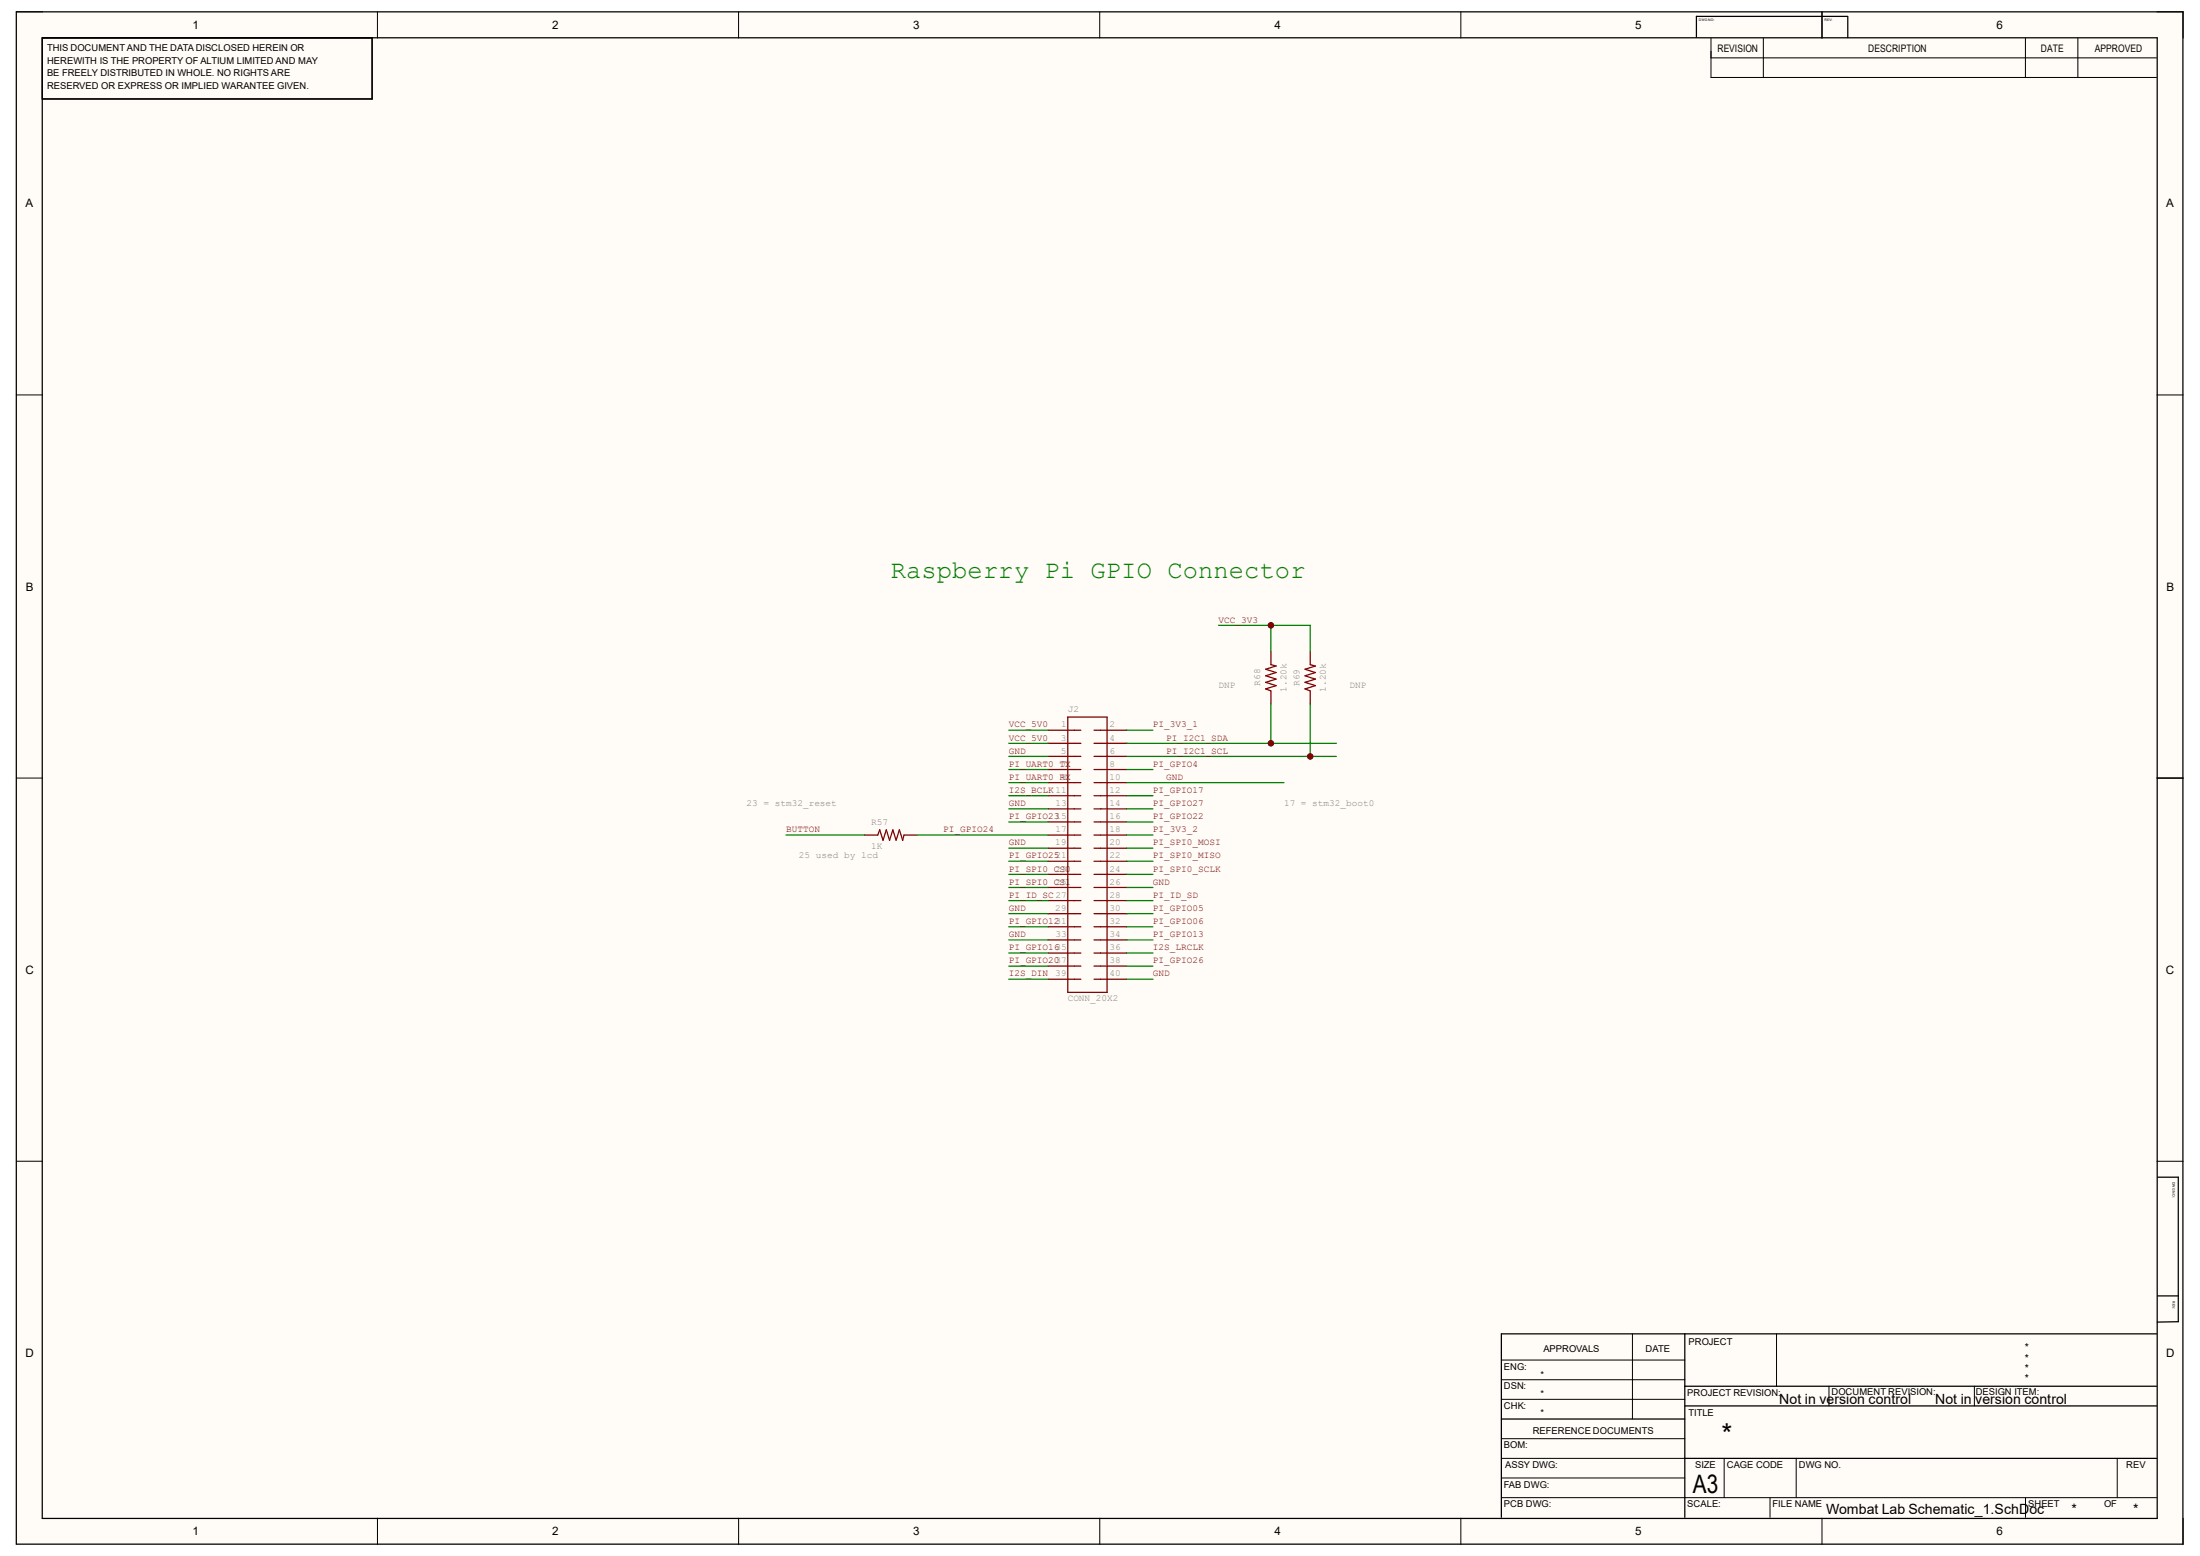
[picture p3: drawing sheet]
<svg xmlns="http://www.w3.org/2000/svg" width="297mm" height="210mm" viewBox="0 0 297 210" stroke-linecap="round" stroke-linejoin="round" font-family="sans-serif">
<g fill="#fffcf8">
<path d="M2.2 1.6h292.5v206.8h-292.5z" fill-rule="evenodd"/>
<path d="M5.7 5.1h285.5v199.8h-285.5z" fill-rule="evenodd"/>
</g>
<g fill="none" stroke="#000" stroke-width=".14">
<path d="M2.2 1.6h3.5M51 1.6v3.5M99.7 1.6v3.5M148.5 1.6v3.5M197.2 1.6v3.5M246 1.6v3.5M291.2 1.6h3.5v3.5M2.2 53.3h3.5M291.2 53.3h3.5M2.2 105h3.5M291.2 105h3.5M2.2 156.7h3.5"/>
<path d="M291.2 156.7h3.5M51 204.9v3.5M99.7 204.9v3.5M148.5 204.9v3.5M197.2 204.9v3.5M246 204.9v3.5M294.7 204.9v3.5"/>
</g>
<circle cx="171.6" cy="100.3" r=".35" fill="#000080"/>
<circle cx="171.6" cy="100.3" r=".35" fill="none" stroke="#000080" stroke-width=".14"/>
<circle cx="171.6" cy="84.4" r=".35" fill="#000080"/>
<circle cx="171.6" cy="84.4" r=".35" fill="none" stroke="#000080" stroke-width=".14"/>
<circle cx="176.9" cy="102.1" r=".35" fill="#000080"/>
<circle cx="176.9" cy="102.1" r=".35" fill="none" stroke="#000080" stroke-width=".14"/>
<g fill="none" stroke="#000" stroke-width=".17">
<path d="M2.2 1.6h292.5v206.8h-292.5zM5.7 5.1h285.5v199.8h-285.5zM5.7 5.1h44.5v8.3h-44.5M246 1.6v3.5M249.5 2.2h-20.5v2.8M249.5 2.3v2.8M291.2 105h3.5M291.3 158.9h2.8v19.5h-2.9M291.3 174.9h2.8M202.7 191.5h24.8M227.5 187.1h63.6M227.5 180v24.8"/>
<path d="M227.5 189.8h63.6M227.5 196.8h63.6M291.1 180h-88.4v24.8"/>
</g>
<g fill="none" stroke="#000" stroke-width=".14">
<path d="M231 5.2v5.3h60.1M231 7.8h60.1M238.1 5.2v5.3M273.4 5.2v5.3M280.5 5.2v5.3M202.7 186.2h24.8M202.7 183.6h24.8M202.7 188.9h24.8M202.7 196.8h24.8M202.7 194.2h24.8M202.7 199.5h24.8M220.4 180v11.5"/>
<path d="M232.8 196.8v5.3M239.8 180v7.1M242.5 196.8v5.3M246.9 187.1v2.7M266.6 187.1v2.7M285.8 196.8v5.3M202.7 202.1h88.4M239 202.1v2.7M273.5 202.1v2.7"/>
</g>
<g fill="none" stroke="#800000" stroke-width=".17">
<path d="M141.5 98.6h4.4M144.2 96.8h5.3v37.1h-5.3zM147.7 98.6h4.4M171.6 87.9v1.8l.7 .2-1.4 .4 1.4 .5-1.4 .4 1.4 .5-1.4 .4 1.4 .4-1.4 .5 .7 .2v1.8M176.9 87.9v1.8l.7 .2-1.4 .4 1.4 .5-1.4 .4 1.4 .5-1.4 .4 1.4 .4-1.4 .5 .7 .2v1.8M116.7 112.7h1.8l.3-.7 .4 1.4 .5-1.4 .4 1.4 .4-1.4 .5 1.4 .4-1.4 .5 1.4 .1-.7h1.8M141.5 116.2h4.4M141.5 118h4.4M141.5 119.8h4.4M141.5 112.7h4.4M141.5 114.5h4.4M141.5 110.9h4.4"/>
<path d="M141.5 109.2h4.4M141.5 107.4h4.4M141.5 105.6h4.4M141.5 103.9h4.4M141.5 102.1h4.4M141.5 100.3h4.4M147.7 116.2h4.4M147.7 118h4.4M147.7 119.8h4.4M147.7 112.7h4.4M147.7 114.5h4.4M147.7 110.9h4.4"/>
<path d="M147.7 109.2h4.4M147.7 107.4h4.4M147.7 105.6h4.4M147.7 103.9h4.4M147.7 102.1h4.4M147.7 100.3h4.4M141.5 128.6h4.4M141.5 130.4h4.4M141.5 132.2h4.4M141.5 125.1h4.4M141.5 126.9h4.4M141.5 123.3h4.4"/>
<path d="M141.5 121.6h4.4M147.7 128.6h4.4M147.7 130.4h4.4M147.7 132.2h4.4M147.7 125.1h4.4M147.7 126.9h4.4M147.7 123.3h4.4M147.7 121.6h4.4"/>
</g>
<g fill="none" stroke="#008000" stroke-width=".17">
<path d="M136.2 98.6h5.3M152.1 98.6h3.6M171.6 95v5.3h-19.5M123.8 112.7h17.7M136.2 100.3h5.3M136.2 102.1h5.3M136.2 109.2h5.3M136.2 114.5h5.3M136.2 105.6h5.3M136.2 103.9h5.3M136.2 110.9h5.3M136.2 116.2h5.3"/>
<path d="M136.2 118h5.3M152.1 119.8h3.6M152.1 105.6h21.2M171.6 100.3h8.8M136.2 123.3h5.3M136.2 126.9h5.3M136.2 132.2h5.3M136.2 121.6h5.3M136.2 125.1h5.3M136.2 128.6h5.3M136.2 130.4h5.3M152.1 132.2h3.6"/>
</g>
<circle cx="171.6" cy="100.3" r=".35" fill="#800000"/>
<circle cx="171.6" cy="100.3" r=".35" fill="none" stroke="#800000" stroke-width=".14"/>
<path d="M176.9 95v7.1M152.1 102.1h28.3" fill="none" stroke="#008000" stroke-width=".17"/>
<circle cx="176.9" cy="102.1" r=".35" fill="#800000"/>
<circle cx="176.9" cy="102.1" r=".35" fill="none" stroke="#800000" stroke-width=".14"/>
<g fill="none" stroke="#008000" stroke-width=".17">
<path d="M164.5 84.4h12.4v3.5M171.6 84.4v3.5M106.1 112.7h10.6M136.2 107.4h5.3M136.2 119.8h5.3M152.1 103.9h3.6M152.1 107.4h3.6M152.1 109.2h3.6M152.1 110.9h3.6M152.1 112.7h3.6M152.1 118h3.6M152.1 116.2h3.6"/>
<path d="M152.1 114.5h3.6M152.1 121.6h3.6M152.1 123.3h3.6M152.1 125.1h3.6M152.1 126.9h3.6M152.1 128.6h3.6M152.1 130.4h3.6"/>
</g>
<circle cx="171.6" cy="84.4" r=".35" fill="#800000"/>
<circle cx="171.6" cy="84.4" r=".35" fill="none" stroke="#800000" stroke-width=".14"/>
<text font-size="3.8" x="232.4" y="194.9">*</text>
<text font-size="3.4" fill="#008000" x="120.3" y="78.1">Raspberry Pi GPIO Connector</text>
<text font-size="3.4" x="228.6" y="201.5">A3</text>
<g font-size="1.9">
<text x="240.2" y="189.5">Not in version control</text>
<text x="261.2" y="189.5">Not in version control</text>
<text x="246.5" y="204.4">Wombat Lab Schematic_1.SchDoc</text>
<text x="279.6" y="204.4">*</text>
<text x="288" y="204.4">*</text>
</g>
<g font-size="1.6">
<text x="26" y="3.9">1</text>
<text x="74.5" y="3.9">2</text>
<text x="123.3" y="3.9">3</text>
<text x="172" y="3.9">4</text>
<text x="220.8" y="3.9">5</text>
<text x="269.5" y="3.9">6</text>
<text x="3.4" y="28">A</text>
<text x="292.4" y="28">A</text>
<text x="3.5" y="79.7">B</text>
<text x="292.5" y="79.7">B</text>
<text x="3.4" y="131.4">C</text>
<text x="292.4" y="131.4">C</text>
<text x="3.4" y="183.1">D</text>
<text x="292.4" y="183.1">D</text>
<text x="26" y="207.2">1</text>
<text x="74.5" y="207.2">2</text>
<text x="123.3" y="207.2">3</text>
<text x="172" y="207.2">4</text>
<text x="220.8" y="207.2">5</text>
<text x="269.5" y="207.2">6</text>
</g>
<g font-size="1.4">
<text x="231.9" y="7">REVISION</text>
<text x="252.2" y="7">DESCRIPTION</text>
<text x="275.5" y="7">DATE</text>
<text x="282.8" y="7">APPROVED</text>
<text x="273.3" y="185.2">*</text>
<text x="273.3" y="182.4">*</text>
<text x="273.3" y="183.8">*</text>
<text x="273.3" y="186.6">*</text>
</g>
<g font-size="1.3">
<text x="6.3" y="6.9">THIS DOCUMENT AND THE DATA DISCLOSED HEREIN OR</text>
<text x="6.3" y="8.6">HEREWITH IS THE PROPERTY OF ALTIUM LIMITED AND MAY</text>
<text x="6.3" y="10.3">BE FREELY DISTRIBUTED IN WHOLE. NO RIGHTS ARE</text>
<text x="6.3" y="12">RESERVED OR EXPRESS OR IMPLIED WARANTEE GIVEN.</text>
<text x="203" y="184.9">ENG:</text>
<text x="208" y="185.9">*</text>
<text x="208.4" y="182.4">APPROVALS</text>
<text x="222.2" y="182.4">DATE</text>
<text x="228" y="181.5">PROJECT</text>
<text x="203" y="187.5">DSN:</text>
<text x="203" y="190.2">CHK:</text>
<text x="208" y="188.6">*</text>
<text x="208" y="191.1">*</text>
<text x="227.8" y="188.4">PROJECT REVISION:</text>
<text x="228" y="191.1">TITLE</text>
<text x="247.3" y="188.3">DOCUMENT REVISION:</text>
<text x="266.7" y="188.3">DESIGN ITEM:</text>
<text x="203" y="195.5">BOM:</text>
<text x="206.9" y="193.5">REFERENCE DOCUMENTS</text>
<text x="203" y="200.8">FAB DWG:</text>
<text x="203" y="203.5">PCB DWG:</text>
<text x="203.2" y="198.2">ASSY DWG:</text>
<text x="227.8" y="203.5">SCALE:</text>
<text x="228.9" y="198.2">SIZE</text>
<text x="233.1" y="198.2">CAGE CODE</text>
<text x="239.3" y="203.5">FILE NAME</text>
<text x="242.9" y="198.2">DWG NO.</text>
<text x="273.8" y="203.5">SHEET</text>
<text x="284.1" y="203.5">OF</text>
<text x="287.1" y="198.2">REV</text>
</g>
<g font-size="1.3" fill="#800000">
<text x="164.5" y="84">VCC_3V3</text>
<text x="136.2" y="98.2">VCC_5V0</text>
<text x="136.2" y="99.9">VCC_5V0</text>
<text x="136.2" y="101.7">GND</text>
<text x="155.7" y="98.2">PI_3V3_1</text>
<text x="157.4" y="99.9">PI_I2C1_SDA</text>
<text x="157.4" y="101.7">PI_I2C1_SCL</text>
<text x="136.2" y="103.5">PI_UART0_TX</text>
<text x="136.2" y="105.2">PI_UART0_RX</text>
<text x="136.2" y="107">I2S_BCLK11</text>
<text x="155.7" y="103.5">PI_GPIO4</text>
<text x="155.7" y="107">PI_GPIO17</text>
<text x="157.4" y="105.2">GND</text>
<text x="106.1" y="112.3">BUTTON</text>
<text x="127.3" y="112.3">PI_GPIO24</text>
<text x="136.2" y="108.8">GND</text>
<text x="136.2" y="110.6">PI_GPIO2315</text>
<text x="155.7" y="108.8">PI_GPIO27</text>
<text x="155.7" y="110.6">PI_GPIO22</text>
<text x="155.7" y="112.3">PI_3V3_2</text>
<text x="136.2" y="114.1">GND</text>
<text x="136.2" y="115.9">PI_GPIO2521</text>
<text x="136.2" y="117.6">PI_SPI0_CS0</text>
<text x="136.2" y="119.4">PI_SPI0_CS1</text>
<text x="155.7" y="119.4">GND</text>
<text x="155.7" y="117.6">PI_SPI0_SCLK</text>
<text x="155.7" y="115.9">PI_SPI0_MISO</text>
<text x="155.7" y="114.1">PI_SPI0_MOSI</text>
<text x="136.2" y="122.9">GND</text>
<text x="136.2" y="121.2">PI_ID_SC27</text>
<text x="136.2" y="124.7">PI_GPIO1231</text>
<text x="155.7" y="121.2">PI_ID_SD</text>
<text x="155.7" y="122.9">PI_GPIO05</text>
<text x="155.7" y="124.7">PI_GPIO06</text>
<text x="136.2" y="126.5">GND</text>
<text x="136.2" y="128.3">PI_GPIO1635</text>
<text x="136.2" y="130">PI_GPIO2037</text>
<text x="136.2" y="131.8">I2S_DIN</text>
<text x="155.7" y="131.8">GND</text>
<text x="155.7" y="126.5">PI_GPIO13</text>
<text x="155.7" y="128.3">I2S_LRCLK</text>
<text x="155.7" y="130">PI_GPIO26</text>
</g>
<g font-size="1.3" fill="#808080">
<text x="164.5" y="92.9">DNP</text>
<text x="170.1" y="92.5" transform="rotate(-90 170.1 92.5)">R68</text>
<text x="173.7" y="93.3" transform="rotate(-90 173.7 93.3)">1.20k</text>
<text x="175.4" y="92.5" transform="rotate(-90 175.4 92.5)">R69</text>
<text x="179" y="93.3" transform="rotate(-90 179 93.3)">1.20k</text>
<text x="182.2" y="92.9">DNP</text>
<text x="143.2" y="99.9">3</text>
<text x="143.2" y="101.7">5</text>
<text x="143.3" y="98.2">1</text>
<text x="144.1" y="96.1">J2</text>
<text x="149.8" y="101.7">6</text>
<text x="149.8" y="99.9">4</text>
<text x="149.8" y="98.2">2</text>
<text x="143.2" y="105.2">9</text>
<text x="143.3" y="103.5">7</text>
<text x="149.8" y="107">12</text>
<text x="149.8" y="105.2">10</text>
<text x="149.8" y="103.5">8</text>
<text x="100.8" y="108.8">23 = stm32_reset</text>
<text x="117.6" y="111.3">R57</text>
<text x="142.5" y="108.8">13</text>
<text x="142.5" y="112.3">17</text>
<text x="149.8" y="112.3">18</text>
<text x="149.8" y="110.6">16</text>
<text x="149.8" y="108.8">14</text>
<text x="173.3" y="108.8">17 = stm32_boot0</text>
<text x="107.9" y="115.9">25 used by lcd</text>
<text x="117.6" y="114.6">1K</text>
<text x="142.5" y="114.1">19</text>
<text x="142.5" y="117.6">23</text>
<text x="142.5" y="119.4">25</text>
<text x="149.8" y="119.4">26</text>
<text x="149.8" y="117.6">24</text>
<text x="149.8" y="115.9">22</text>
<text x="149.8" y="114.1">20</text>
<text x="142.5" y="122.9">29</text>
<text x="149.8" y="121.2">28</text>
<text x="149.8" y="122.9">30</text>
<text x="149.8" y="124.7">32</text>
<text x="142.5" y="131.8">39</text>
<text x="142.5" y="126.5">33</text>
<text x="149.8" y="126.5">34</text>
<text x="149.8" y="128.3">36</text>
<text x="149.8" y="130">38</text>
<text x="149.8" y="131.8">40</text>
<text x="144.1" y="135.2">CONN_20X2</text>
</g>
<g font-size=".5">
<text x="229.4" y="2.8">DWG NO:</text>
<text x="246.3" y="2.8">REV:</text>
<text x="293.3" y="159.5" transform="rotate(90 293.3 159.5)">DWG NO:</text>
<text x="293.3" y="175.6" transform="rotate(90 293.3 175.6)">REV:</text>
</g>
</svg>
